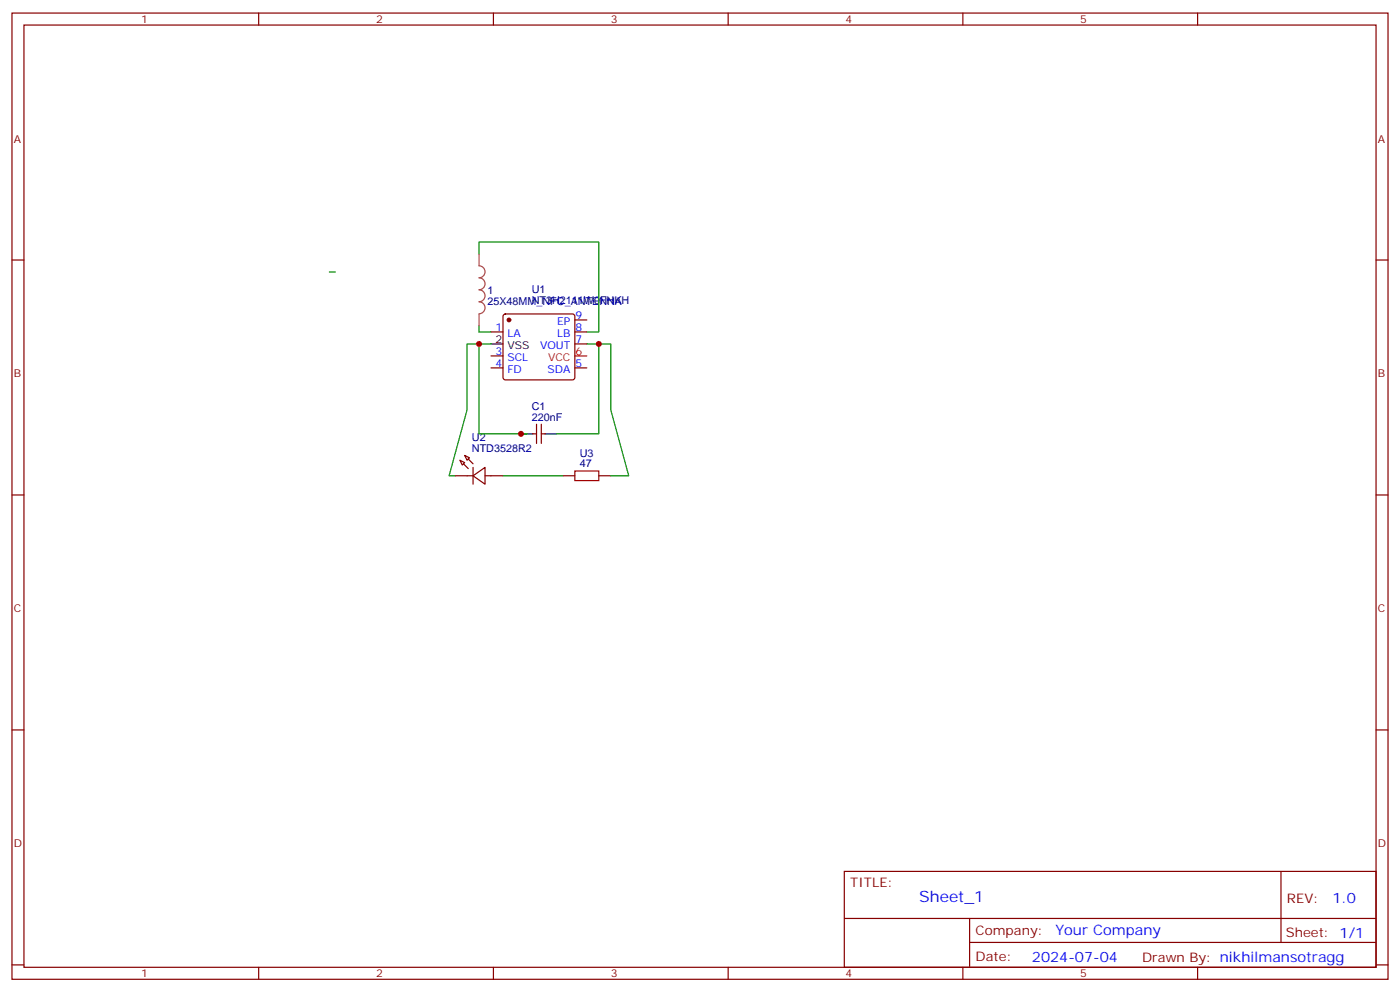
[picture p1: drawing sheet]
<svg xmlns="http://www.w3.org/2000/svg" width="412mm" height="292mm" viewBox="0 0 412 292" stroke-linecap="round" stroke-linejoin="round" font-family="sans-serif">
<g fill="none" stroke="#870000" stroke-width=".35">
<path d="M3.5 3.8h405.4v284.4h-405.4zM7.1 7.4h398.2v277.3h-398.2zM76.2 3.8v3.6M145.3 3.8v3.6M214.5 3.8v3.6M283.6 3.8v3.6M352.8 3.8v3.6M3.5 76.5h3.6M405.3 76.5h3.6M144.6 97.7h3.6M148.4 92.6l.5-.2h19.7l.5 .2 .2 .5v18l-.2 .5-.5 .2h-19.7l-.5-.2-.2-.5v-18zM169.3 94.2h3.6"/>
<path d="M169.3 97.7h3.6M144.6 108.3h3.6M144.6 104.7h3.6M169.3 101.2h3.6M169.3 108.3h3.6M135.5 135.4l1.4 .7-.7 .7zM136.9 134l1.4 .7-.7 .7zM139.3 137.5v5M157 127.7h1M158 124.8v5.7M159.5 124.8v5.7M159.5 127.7h1"/>
<path d="M3.5 145.7h3.6M134.1 140h5.2M139.3 140l3.6-2.5v5zM142.9 140h5.3M165.8 140h3.5M176.4 140h3.5M405.3 145.7h3.6M3.5 214.8h3.6M405.3 214.8h3.6M248.7 256.4h156.6v28.3h-156.6zM377.3 256.5v20.8M248.7 270.3h156.5"/>
<path d="M285.6 277.3h119.6M285.6 270.3v14.1M3.5 284h3.6M76.2 284.7v3.5M145.3 284.7v3.5M214.5 284.7v3.5M283.6 284.7v3.5M352.8 284.7v3.5M405.3 284h3.6"/>
</g>
<path d="M169.3 104.7h3.6" fill="none" stroke="#f00" stroke-width=".35"/>
<path d="M144.6 101.2h3.6M153.5 127.7h3.5M160.5 127.7h3.5" fill="none" stroke="#000" stroke-width=".35"/>
<g fill="#870000" stroke="#870000" stroke-width=".35">
<path d="M136.5 136.5l1.4 1.4z"/>
<path d="M137.9 135.1l1.4 1.4z"/>
<circle cx="149.9" cy="94.2" r=".53"/>
</g>
<path d="M169.3 138.6h7.1v2.8h-7.1z" fill="none" stroke="#a10000" stroke-width=".35"/>
<path d="M141.1 74.8v-3.6h35.3v26.5h-3.5M97 80h1.8M141.1 95.9v1.8h3.5M141.1 101.2h-3.5v19.4l-5.3 19.4h1.8M144.6 101.2h-3.5v26.5h14.1M172.9 101.2h3.5v26.5h-12.4M176.4 101.2h3.5v19.4l5.3 19.4h-5.3M148.2 140h17.6" fill="none" stroke="#008700" stroke-width=".35"/>
<path d="M141.1 74.8v3.4a1.76 1.76 0 0 1 1.8 1.8 1.76 1.76 0 0 1-1.8 1.8 1.76 1.76 0 0 1 1.8 1.7 1.76 1.76 0 0 1-1.8 1.8 1.76 1.76 0 0 1 1.8 1.7 1.76 1.76 0 0 1-1.8 1.8 1.76 1.76 0 0 1 1.8 1.8 1.76 1.76 0 0 1-1.8 1.7M141.1 92.4v3.5" fill="none" stroke="#a64a4a" stroke-width=".35"/>
<g fill="#c00">
<circle cx="141.1" cy="101.2" r=".88"/>
<circle cx="176.4" cy="101.2" r=".88"/>
<circle cx="153.5" cy="127.7" r=".88"/>
</g>
<text font-size="4.6" fill="#00f" x="270.8" y="265.5">Sheet_1</text>
<g font-size="4.2" fill="#00f">
<text x="392.5" y="265.7">1.0</text>
<text x="310.9" y="275.3">Your Company</text>
<text x="304" y="283.1">2024-07-04</text>
</g>
<g font-size="3.9" fill="#800">
<text x="250.5" y="261">TITLE:</text>
<text x="379.1" y="265.7">REV:</text>
<text x="287.4" y="275.2">Company:</text>
<text x="378.7" y="275.8">Sheet: 1/1</text>
<text x="287.4" y="282.9">Date:</text>
<text x="336.4" y="283">Drawn By: nikhilmansotragg</text>
</g>
<g font-size="3.2" fill="#800">
<text x="41.6" y="6.8">1</text>
<text x="110.8" y="6.8">2</text>
<text x="179.9" y="6.8">3</text>
<text x="249.1" y="6.8">4</text>
<text x="318.2" y="6.8">5</text>
<text x="4.1" y="41.9">A</text>
<text x="405.9" y="41.9">A</text>
<text x="4.1" y="111.1">B</text>
<text x="405.9" y="111.1">B</text>
<text x="4.1" y="180.2">C</text>
<text x="405.9" y="180.2">C</text>
<text x="4.1" y="249.4">D</text>
<text x="405.9" y="249.4">D</text>
<text x="41.6" y="287.7">1</text>
<text x="110.8" y="287.7">2</text>
<text x="179.9" y="287.7">3</text>
<text x="249.1" y="287.7">4</text>
<text x="318.2" y="287.7">5</text>
</g>
<g font-size="3.2" fill="#000080">
<text x="143.6" y="89.7">25X48MM_NFC_ANTENNA</text>
<text x="143.6" y="86.5">1</text>
<text x="156.6" y="89.5">NT3H2111W0FHKH</text>
<text x="156.6" y="86.4">U1</text>
<text x="156.6" y="123.8">220nF</text>
<text x="156.6" y="120.6">C1</text>
<text x="139" y="129.8">U2</text>
<text x="139" y="133">NTD3528R2</text>
<text x="170.8" y="137.5">47</text>
<text x="170.8" y="134.4">U3</text>
</g>
<g font-size="3.2" fill="#00f">
<text x="164.1" y="95.6">EP</text>
<text x="169.5" y="93.8">9</text>
<text x="146" y="97.3">1</text>
<text x="149.5" y="99.1">LA</text>
<text x="164.1" y="99.1">LB</text>
<text x="169.5" y="97.3">8</text>
<text x="169.5" y="100.9">7</text>
<text x="146" y="107.9">4</text>
<text x="146" y="104.4">3</text>
<text x="149.5" y="106.2">SCL</text>
<text x="159.1" y="102.6">VOUT</text>
<text x="169.5" y="107.9">5</text>
<text x="149.5" y="109.7">FD</text>
<text x="161.2" y="109.7">SDA</text>
</g>
<g font-size="3.2">
<text x="146" y="100.9">2</text>
<text x="149.5" y="102.6">VSS</text>
</g>
<g font-size="3.2" fill="#f00">
<text x="161.4" y="106.2">VCC</text>
<text x="169.5" y="104.4">6</text>
</g>
</svg>
